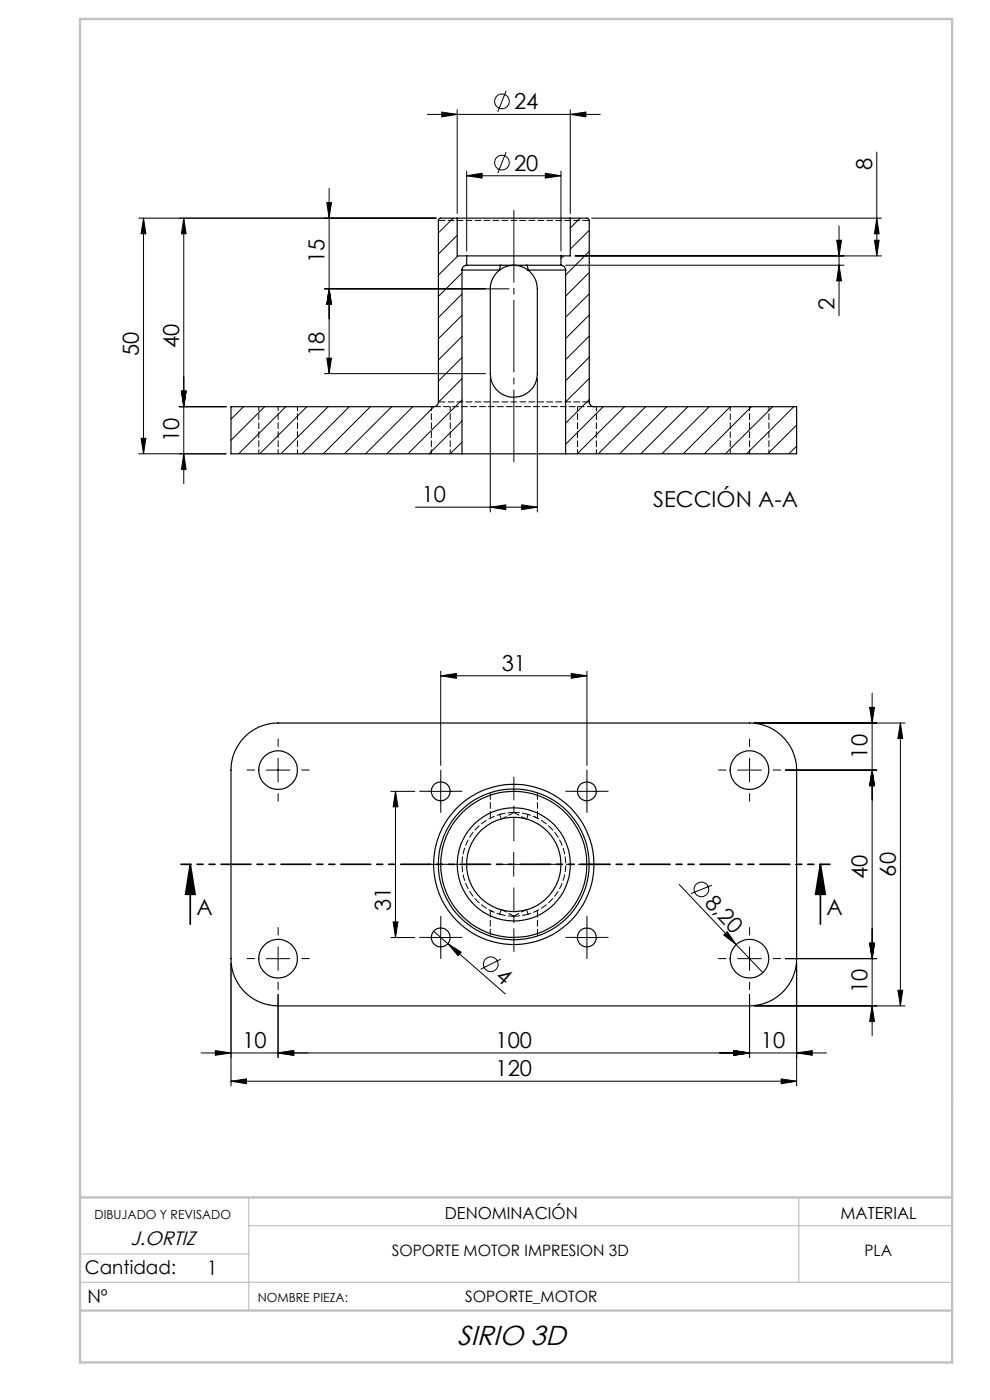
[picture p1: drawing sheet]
<svg xmlns="http://www.w3.org/2000/svg" width="210mm" height="297mm" viewBox="0 0 210 297" stroke-linecap="round" stroke-linejoin="round" font-family="sans-serif">
<g fill="none" stroke="#000" stroke-width=".21">
<path d="M107.4 19.3l-1.8 4.4M69.8 39.9v39.4M90.6 24.3h36.7M93.7 23.8l3.3 .5-3.3 .5zM97 23.3v22M99 37.3l3.3-.5v1zM99 36.3v17M99 37.3h20M107.4 32.3l-1.8 4.4M115.7 36.8l3.3 .5-3.3 .5zM119 36.3v17M121 24.3l3.3-.5v1z"/>
<path d="M121 23.3v22M186 32.3v22M29.4 46.3h63.1M30.4 46.3v50M30.4 46.3l.5 3.3h-1zM39 46.3v56.3M39 46.3l.5 3.3h-1zM69.3 43h1l-.5 3.3zM96.1 46.3l-3.1 3.1M97 49.9l-4 4M97.1 54.3l-4.1 4.1M98 57.9l-5 5"/>
<path d="M119.6 54.3l-.6 .6M120 56.3h59M122 54.3h65M123 46.3l-2 2.1M125 48.9l-4 3.9M125 53.3l-5 5M125 57.8l-5 5M125.5 46.3h61.5M177.5 51h1l-.5 3.3zM178 47.9v19.1M178 56.3l.5 3.3h-1zM185.5 51h1l-.5 3.3z"/>
<path d="M186 46.3l.5 3.3h-1zM68.8 61.3h39.2M68.8 79.3h34.2M69.3 76h1l-.5 3.3zM69.8 61.3l.5 3.3h-1zM98 71.4l-5 5M98 75.8l-5 5.1M98 62.4l-5 5M98 66.9l-5 5M125 62.3l-5 5M125 66.8l-5 5M125 71.3l-5 5"/>
<path d="M125 75.8l-5 5M29.4 96.3h18.6M29.9 93h1l-.5 3.3zM38 86.3h10M38.5 83h1l-.5 3.3zM39 96.3l.5 3.3h-1zM51.6 86.3l-2.6 2.6M56.1 86.3l-7.1 7.1M60.6 86.3l-10 10M65.1 86.3l-10 10M69.6 86.3l-10 10M74.1 86.3l-10 10"/>
<path d="M78.6 86.3l-10 10M83.1 86.3l-10 10M87.6 86.3l-10.1 10M92 86.3l-9.9 10M98 80.3l-5 5M98 84.8l-11.5 11.5M98 89.3l-7 7M98 93.8l-2.5 2.5M104 80.3v28.3M114 80.3v28.3M125 80.3l-5 5M125 84.8l-5 5"/>
<path d="M128 86.3l-8 8M132.5 86.3l-10.1 10M136.9 86.3l-10 10M141.4 86.3l-10 10M145.9 86.3l-10 10M150.4 86.3l-10 10M154.9 86.3l-10 10M159.4 86.3l-10 10M163.9 86.3l-10 10M168.4 86.3l-10 10M169 90.2l-6.1 6.1M169 94.6l-1.6 1.7"/>
<path d="M88.1 107.6h25.9M104 107.6l3.3-.5v1zM110.7 107.1l3.3 .5-3.3 .5zM93.5 143.4l3.3-.5v1zM93.5 142.4v20M93.5 143.4h31M121.2 142.9l3.3 .5-3.3 .5zM124.5 142.4v20M160 153.4h32M184.5 150.1h1l-.5 3.3zM185 147v72.7M191 153.4v60"/>
<path d="M191 153.4l.5 3.3h-1zM56.5 163.4h5M59 160.9v5M82.9 167.9h5.1M83.9 167.9v31M83.9 167.9l.5 3.3h-1zM91 167.9h5M93.5 165.4v5M122 167.9h5M124.5 165.4v5M156.5 163.4h5M159 160.9v5"/>
<path d="M166.6 163.4h19.4M185 163.4l.5 3.3h-1zM82.9 198.9h5.1M83.4 195.6h1l-.5 3.3zM91 198.9h5M92 197.6l3 2.6M93.5 196.4v5M106.5 183.4h5M109 180.9v5M122 198.9h5M124.5 196.4v5M144.1 187.6l12.1 12.8"/>
<path d="M151 187.8l-4.4 1.8M153.5 198.4l.8-.7 1.9 2.7zM49 204.4v26M56.5 203.4h5M59 211v13.4M59 200.9v5M95 200.2l2.8 1.8-.6 .7zM95 200.2l12.2 10.7M106.2 203.5l-4.2 2.1M156.2 200.4l5.6 5.9M156.5 203.4h5M159 211v13.4"/>
<path d="M159 200.9v5M160 213.4h32M166.6 203.4h19.4M169 204.4v26M184.5 200.1h1l-.5 3.3zM185 213.4l.5 3.3h-1zM190.5 210.1h1l-.5 3.3zM42.7 223.4h132.6M45.7 222.9l3.3 .5-3.3 .5zM49 229.4l3.3-.5v1zM49 229.4h120M59 223.4l3.3-.5v1z"/>
<path d="M155.7 222.9l3.3 .5-3.3 .5zM165.7 228.9l3.3 .5-3.3 .5zM169 223.4l3.3-.5v1z"/>
<circle cx="106.5" cy="34.5" r="1.56"/>
<circle cx="106.5" cy="21.5" r="1.55"/>
<circle cx="148.8" cy="188.7" r="1.55"/>
<circle cx="104.1" cy="204.6" r="1.56"/>
</g>
<path d="M40.4 183.4l1 6.3h-2zM40.4 183.4v12.7M174 183.4l1 6.3h-2zM174 183.4v12.7" fill="none" stroke="#000" stroke-width=".35"/>
<path d="M109 178.4v-13.5M104 183.4h-13.5M109 188.4v13.5M114 183.4h13.5" fill="none" stroke="#000" stroke-width=".21" stroke-dasharray="15.2 1.3 1.3 1.3" stroke-dashoffset="10.4"/>
<g fill="none" stroke="#000" stroke-width=".21" stroke-dasharray="15.2 1.3 1.3 1.3">
<path d="M59 158.4v-1.6M159 158.4v-1.6M54 163.4h-1.6M59 168.4v1.6M64 163.4h1.6M91 167.9h-2M93.5 165.4v-2M93.5 170.4v2M96 167.9h2M122 167.9h-2M124.5 165.4v-2M124.5 170.4v2"/>
<path d="M127 167.9h2M154 163.4h-1.6M159 168.4v1.6M164 163.4h1.6M59 198.4v-1.6M91 198.9h-2M93.5 196.4v-2M96 198.9h2M122 198.9h-2M124.5 196.4v-2M127 198.9h2M159 198.4v-1.6"/>
<path d="M54 203.4h-1.6M59 208.4v1.6M64 203.4h1.6M93.5 201.4v2M124.5 201.4v2M154 203.4h-1.6M159 208.4v1.6M164 203.4h1.6"/>
</g>
<path d="M109 98.3v-53.9" fill="none" stroke="#000" stroke-width=".21" stroke-dasharray="15.2 1.3 1.3 1.3" stroke-dashoffset="-.3"/>
<path d="M38.4 183.4h137.6" fill="none" stroke="#000" stroke-width=".35" stroke-dasharray="6.3 1.3 1.3 1.3 1.3 1.3" stroke-dashoffset="4.2"/>
<path d="M52.8 254v24M169.4 254v18M17 272h185M17 266h35.8M52.8 260h149.2" fill="none" stroke="#c0c0c0" stroke-width=".25"/>
<path d="M17 4h185v285h-185zM17 254h185M17 278h185" fill="none" stroke="#c0c0c0" stroke-width=".5"/>
<g fill="#000">
<path d="M95 200.2l2.8 1.8-.6 .7zM153.5 198.4l.8-.7 1.9 2.7z"/>
<path d="M99 37.3l3.3-.5v1zM115.7 36.8l3.3 .5-3.3 .5z"/>
<path d="M104 107.6l3.3-.5v1zM110.7 107.1l3.3 .5-3.3 .5z"/>
<path d="M83.9 167.9l.5 3.3h-1zM83.4 195.6h1l-.5 3.3zM38.5 83h1l-.5 3.3zM39 96.3l.5 3.3h-1zM39 46.3l.5 3.3h-1zM38.5 83h1l-.5 3.3z"/>
<path d="M40.4 183.4l1 6.3h-2zM174 183.4l1 6.3h-2z"/>
<path d="M185 213.4l.5 3.3h-1zM184.5 200.1h1l-.5 3.3zM184.5 200.1h1l-.5 3.3zM185 163.4l.5 3.3h-1zM185 163.4l.5 3.3h-1zM184.5 150.1h1l-.5 3.3zM190.5 210.1h1l-.5 3.3zM191 153.4l.5 3.3h-1zM29.9 93h1l-.5 3.3zM30.4 46.3l.5 3.3h-1zM185.5 51h1l-.5 3.3zM186 46.3l.5 3.3h-1zM178 56.3l.5 3.3h-1zM177.5 51h1l-.5 3.3zM69.8 61.3l.5 3.3h-1zM69.3 43h1l-.5 3.3zM69.3 76h1l-.5 3.3zM69.8 61.3l.5 3.3h-1z"/>
<path d="M49 229.4l3.3-.5v1zM165.7 228.9l3.3 .5-3.3 .5zM59 223.4l3.3-.5v1zM155.7 222.9l3.3 .5-3.3 .5zM155.7 222.9l3.3 .5-3.3 .5zM169 223.4l3.3-.5v1zM93.7 23.8l3.3 .5-3.3 .5zM121 24.3l3.3-.5v1z"/>
<path d="M59 223.4l3.3-.5v1zM45.7 222.9l3.3 .5-3.3 .5zM121.2 142.9l3.3 .5-3.3 .5zM93.5 143.4l3.3-.5v1z"/>
</g>
<g fill="none" stroke="#000" stroke-width=".25">
<path d="M97 46.3h-3.6l-.4 .4v38.6a1.02 1.02 0 0 1-1 1h-43v10h49M97 46.3h24M97 46.3v8h2M98 57.3h8M98 57.3v39M99 56.3a1.02 1.02 0 0 0-1 1M99 56.3h7.3M99 54.3h20M99 54.3v2M106 57.3a4.9 4.9 0 0 0-2 4v18a5 5 0 0 0 5 5 5 5 0 0 0 5-5v-18a4.9 4.9 0 0 0-2-4M106 57.3a4.9 4.9 0 0 1 6 0M106.3 56.3h5.4"/>
<path d="M106.3 56.3l-.3 1M111.7 56.3h7.3M111.7 56.3l.3 1M112 57.3h8M119 56.3a1.02 1.02 0 0 1 1 1M119 54.3v2M120 57.3v39M121 46.3h3.6l.4 .4v38.6a.97 .97 0 0 0 1 1h43v10h-49M121 46.3v8h-2M98 96.3h22M51.5 156.7a9.9 9.9 0 0 1 7.5-3.3h100a10 10 0 0 1 10 10v40a10 10 0 0 1-10 10h-100a10 10 0 0 1-10-10v-40a9.7 9.7 0 0 1 2.5-6.7z"/>
<circle cx="59" cy="163.4" r="4.1"/>
<circle cx="93.5" cy="167.9" r="2.01"/>
<circle cx="124.5" cy="167.9" r="2"/>
<circle cx="159" cy="163.4" r="4.1"/>
<circle cx="93.5" cy="198.9" r="2.01"/>
<circle cx="109" cy="183.4" r="12"/>
<circle cx="109" cy="183.4" r="17"/>
<circle cx="109" cy="183.4" r="15.5"/>
<circle cx="109" cy="183.4" r="10"/>
<circle cx="109" cy="183.4" r="16"/>
<circle cx="124.5" cy="198.9" r="2"/>
<circle cx="59" cy="203.4" r="4.1"/>
<circle cx="159" cy="203.4" r="4.1"/>
</g>
<path d="M106 172.8l3-.4M106.3 173.7l2.7-1.3M109 172.4l3 .4M109 172.4l2.7 1.3M109 194.4l-3-.5M109 194.4l-2.7-1.4M111.7 193l-2.7 1.4M112 193.9l-3 .5" fill="none" stroke="#000" stroke-width=".21" stroke-dasharray="1.3 .6" stroke-dashoffset=".1"/>
<path d="M92 86.3h34M104 168.2v5.4M114 168.2v5.4M104 193.2v5.4M114 193.2v5.4" fill="none" stroke="#000" stroke-width=".21" stroke-dasharray="1.3 .6" stroke-dashoffset="-.2"/>
<path d="M106 172.8a11 11 0 0 0-8 10.6 11 11 0 0 0 8 10.5M112 193.9a11 11 0 0 0 8-10.5 11 11 0 0 0-8-10.6" fill="none" stroke="#000" stroke-width=".21" stroke-dasharray="1.3 .6" stroke-dashoffset=".7"/>
<path d="M106 172.8l.3 .9M112 172.8l-.3 .9M106 193.9l.3-.9M112 193.9l-.3-.9" fill="none" stroke="#000" stroke-width=".21" stroke-dasharray="1.3 .6" stroke-dashoffset=".5"/>
<path d="M104.1 173.5l-.1 .1M106.3 172.7l-.3 .1M112.1 172.8h-.2M114 173.6l-.6-.3M104 193.2l.6 .2M105.9 193.9l.2 .1M111.7 194l.3-.1M113.9 193.2h.1" fill="none" stroke="#000" stroke-width=".21" stroke-dasharray="1.3 .6"/>
<path d="M109.4 172.4h-.6M108.6 194.3l.6 .1" fill="none" stroke="#000" stroke-width=".21" stroke-dasharray="1.3 .6" stroke-dashoffset=".3"/>
<path d="M93 46.8h32M125 85.3h-32" fill="none" stroke="#000" stroke-width=".21" stroke-dasharray="1.3 .6" stroke-dashoffset="-.1"/>
<path d="M54.9 86.3v10M59 96.3v-10M63.1 96.3v-10M91.5 86.3v10M95.5 96.3v-10M122.5 86.3v10M126.5 96.3v-10M154.9 86.3v10M159 86.3v10M163.1 96.3v-10" fill="none" stroke="#000" stroke-width=".21" stroke-dasharray="1.3 .6" stroke-dashoffset=".4"/>
<text font-size="5.8" x="97" y="285.2">SIRIO 3D</text>
<g font-size="4.7">
<text x="109.1" y="23.2">24</text>
<text x="109.1" y="36.2">20</text>
<text x="185" y="36.1" transform="rotate(-90 185 36.1)">8</text>
<text x="68.8" y="55.8" transform="rotate(-90 68.8 55.8)">15</text>
<text x="177" y="65.7" transform="rotate(-90 177 65.7)">2</text>
<text x="29.4" y="75.5" transform="rotate(-90 29.4 75.5)">50</text>
<text x="38" y="73.8" transform="rotate(-90 38 73.8)">40</text>
<text x="68.8" y="75.5" transform="rotate(-90 68.8 75.5)">18</text>
<text x="38" y="93.8" transform="rotate(-90 38 93.8)">10</text>
<text x="89.5" y="106.6">10</text>
<text x="138.5" y="107.6">SECCIÓN A-A</text>
<text x="106.4" y="142.3">31</text>
<text x="184" y="160.9" transform="rotate(-90 184 160.9)">10</text>
<text x="190" y="185.9" transform="rotate(-90 190 185.9)">60</text>
<text x="149.3" y="191.7" transform="rotate(47 149.3 191.7)">8,20</text>
<text x="184" y="186.4" transform="rotate(-90 184 186.4)">40</text>
<text x="41.7" y="194.1">A</text>
<text x="82.9" y="193.2" transform="rotate(-90 82.9 193.2)">31</text>
<text x="175.3" y="194.1">A</text>
<text x="104.9" y="207.5" transform="rotate(41 104.9 207.5)">4</text>
<text x="184" y="210.7" transform="rotate(-90 184 210.7)">10</text>
<text x="51.4" y="222.3">10</text>
<text x="105.1" y="222.3">100</text>
<text x="161.4" y="222.3">10</text>
<text x="105.1" y="228.3">120</text>
</g>
<text font-size="4.2" x="43.9" y="270.4">1</text>
<text font-size="4.1" x="27.7" y="264.1">J.ORTIZ</text>
<g font-size="4">
<text x="18" y="270.3">Cantidad:</text>
<text x="18.5" y="276.3">Nº</text>
</g>
<g font-size="3.5">
<text x="94.4" y="258.6">DENOMINACIÓN</text>
<text x="178.3" y="258.6">MATERIAL</text>
</g>
<g font-size="3.3">
<text x="83.1" y="266.4">SOPORTE MOTOR IMPRESION 3D</text>
<text x="183.4" y="266.4">PLA</text>
<text x="98.7" y="276.1">SOPORTE_MOTOR</text>
</g>
<g font-size="2.7">
<text x="20.1" y="258.6">DIBUJADO Y REVISADO</text>
<text x="54.7" y="276.1">NOMBRE PIEZA:</text>
</g>
</svg>
